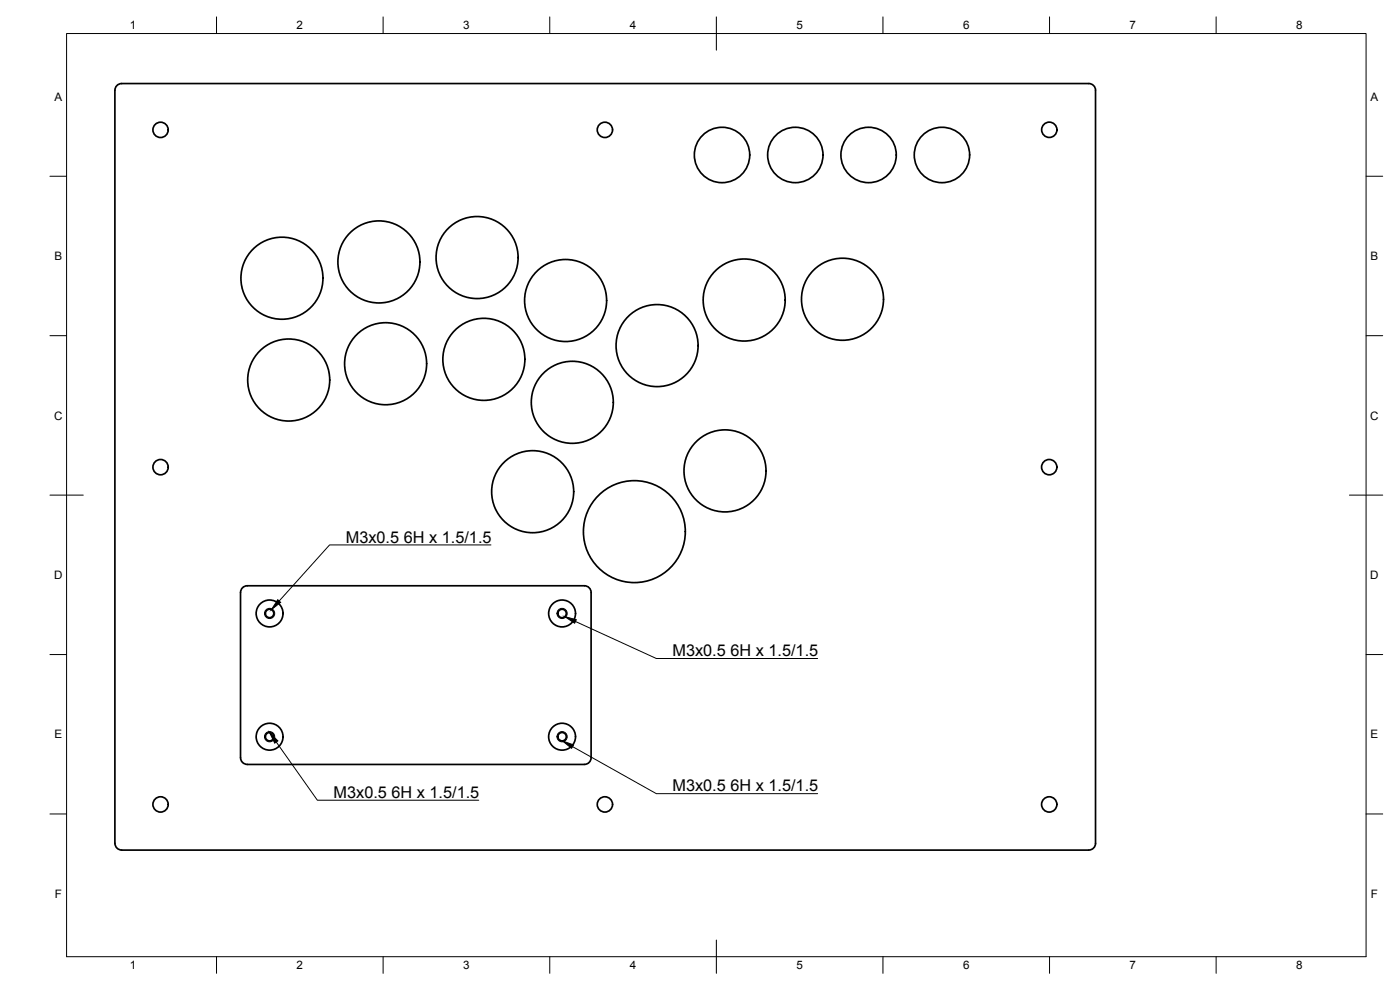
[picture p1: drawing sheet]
<svg xmlns="http://www.w3.org/2000/svg" width="420mm" height="297mm" viewBox="0 0 420 297" stroke-linecap="round" stroke-linejoin="round" font-family="sans-serif">
<!-- layer: Visible -->
<g fill="none" stroke="#000" stroke-width=".51">
<path d="M36.5 25.1h290.3a2 2 0 0 1 2 2v225.9a2 2 0 0 1-2 2M36.5 25.1a2 2 0 0 0-2 2v226a2.04 2.04 0 0 0 2 1.9M72.8 176.3l1.4-.5h101.2a2 2 0 0 1 2 2v49.5a2.04 2.04 0 0 1-2 2.1l-101.2-.1a2 2 0 0 1-2-2v-49.5zM36.5 255.1h290.3"/>
<circle cx="48.2" cy="39" r="2.3"/>
<circle cx="181.5" cy="39" r="2.3"/>
<circle cx="314.9" cy="38.9" r="2.3"/>
<circle cx="216.7" cy="46.5" r="8.3"/>
<circle cx="238.7" cy="46.5" r="8.3"/>
<circle cx="260.7" cy="46.5" r="8.3"/>
<circle cx="282.7" cy="46.5" r="8.3"/>
<circle cx="113.7" cy="78.6" r="12.3"/>
<circle cx="143.2" cy="77.3" r="12.3"/>
<circle cx="84.6" cy="83.5" r="12.3"/>
<circle cx="169.7" cy="90.2" r="12.3"/>
<circle cx="223.3" cy="90" r="12.3"/>
<circle cx="252.8" cy="89.8" r="12.3"/>
<circle cx="86.6" cy="114" r="12.3"/>
<circle cx="115.7" cy="109.1" r="12.3"/>
<circle cx="145.2" cy="107.8" r="12.3"/>
<circle cx="197.2" cy="103.7" r="12.3"/>
<circle cx="171.8" cy="120.7" r="12.3"/>
<circle cx="48.2" cy="140.2" r="2.3"/>
<circle cx="159.9" cy="147.5" r="12.3"/>
<circle cx="190.4" cy="159.5" r="15.3"/>
<circle cx="217.6" cy="141.3" r="12.3"/>
<circle cx="314.9" cy="140.2" r="2.3"/>
<circle cx="80.9" cy="184.1" r="4"/>
<circle cx="80.9" cy="184.1" r="1.26"/>
<circle cx="168.7" cy="184.1" r="4"/>
<circle cx="168.7" cy="184.1" r="1.26"/>
<circle cx="80.9" cy="221" r="4"/>
<circle cx="80.9" cy="221" r="1.26"/>
<circle cx="168.7" cy="221" r="4"/>
<circle cx="168.7" cy="221" r="1.26"/>
<circle cx="48.2" cy="241.4" r="2.3"/>
<circle cx="181.5" cy="241.4" r="2.3"/>
<circle cx="314.9" cy="241.4" r="2.3"/>
</g>
<!-- layer: Visible Narrow -->
<g fill="none" stroke="#000" stroke-width=".3">
<circle cx="80.9" cy="184.1" r="1.53"/>
<circle cx="168.7" cy="184.1" r="1.53"/>
<circle cx="80.9" cy="221" r="1.53"/>
<circle cx="168.7" cy="221" r="1.53"/>
</g>
<!-- layer: BORDER -->
<g fill="none" stroke="#000" stroke-width=".3">
<path d="M20 10.1h390v276.9h-390zM65 5.1v5M115 5.1v5M165 5.1v5M215 5.1v10M265 5.1v5M315 5.1v5M365 5.1v5M15 52.9h5M410 52.9h5M15 100.7h5M410 100.7h5"/>
<path d="M15 148.6h10M405 148.6h10M15 196.4h5M410 196.4h5M15 244.2h5M410 244.2h5M65 287v5M115 287v5M165 287v5M215 282.1v9.9M265 287v5M315 287v5"/>
<path d="M365 287v5"/>
</g>
<!-- layer: Hole Notes -->
<path d="M83.4 179.9l.8 .8-2.8 2.2zM169.5 185l3.5 .9-.5 1.1zM80.9 219.8l2.5 2.5-1 .7zM168.8 222.3l3.3 1.2-.5 1z" fill="#000" stroke="#000" stroke-width=".3"/>
<path d="M147.3 163.5h-48.4l-15.1 16.8M172.7 186.5l24.3 11.1h48.4M82.9 222.6l12.3 17.5h48.5M171.8 224l25.2 14.1h48.4" fill="none" stroke="#000" stroke-width=".3"/>
<g font-size="4.9">
<text x="103.8" y="162.8">M3x0.5</text>
<text x="121.2" y="162.8">6H x 1.5/1.5</text>
<text x="201.8" y="196.9">M3x0.5</text>
<text x="219.2" y="196.9">6H x 1.5/1.5</text>
<text x="100.1" y="239.4">M3x0.5</text>
<text x="117.5" y="239.4">6H x 1.5/1.5</text>
<text x="201.8" y="237.4">M3x0.5</text>
<text x="219.2" y="237.4">6H x 1.5/1.5</text>
</g>
<g font-size="3.5">
<text x="39" y="8.8">1</text>
<text x="89" y="8.8">2</text>
<text x="139" y="8.8">3</text>
<text x="189" y="8.8">4</text>
<text x="239" y="8.8">5</text>
<text x="289" y="8.8">6</text>
<text x="339" y="8.8">7</text>
<text x="389" y="8.8">8</text>
<text x="16.3" y="30.2">A</text>
<text x="411.3" y="30.2">A</text>
<text x="16.3" y="78">B</text>
<text x="411.3" y="78">B</text>
<text x="16.2" y="125.9">C</text>
<text x="411.2" y="125.9">C</text>
<text x="16.2" y="173.7">D</text>
<text x="411.2" y="173.7">D</text>
<text x="16.3" y="221.6">E</text>
<text x="411.3" y="221.6">E</text>
<text x="16.4" y="269.4">F</text>
<text x="411.4" y="269.4">F</text>
<text x="39" y="290.8">1</text>
<text x="89" y="290.8">2</text>
<text x="139" y="290.8">3</text>
<text x="189" y="290.8">4</text>
<text x="239" y="290.8">5</text>
<text x="289" y="290.8">6</text>
<text x="339" y="290.8">7</text>
<text x="389" y="290.8">8</text>
</g>
</svg>
